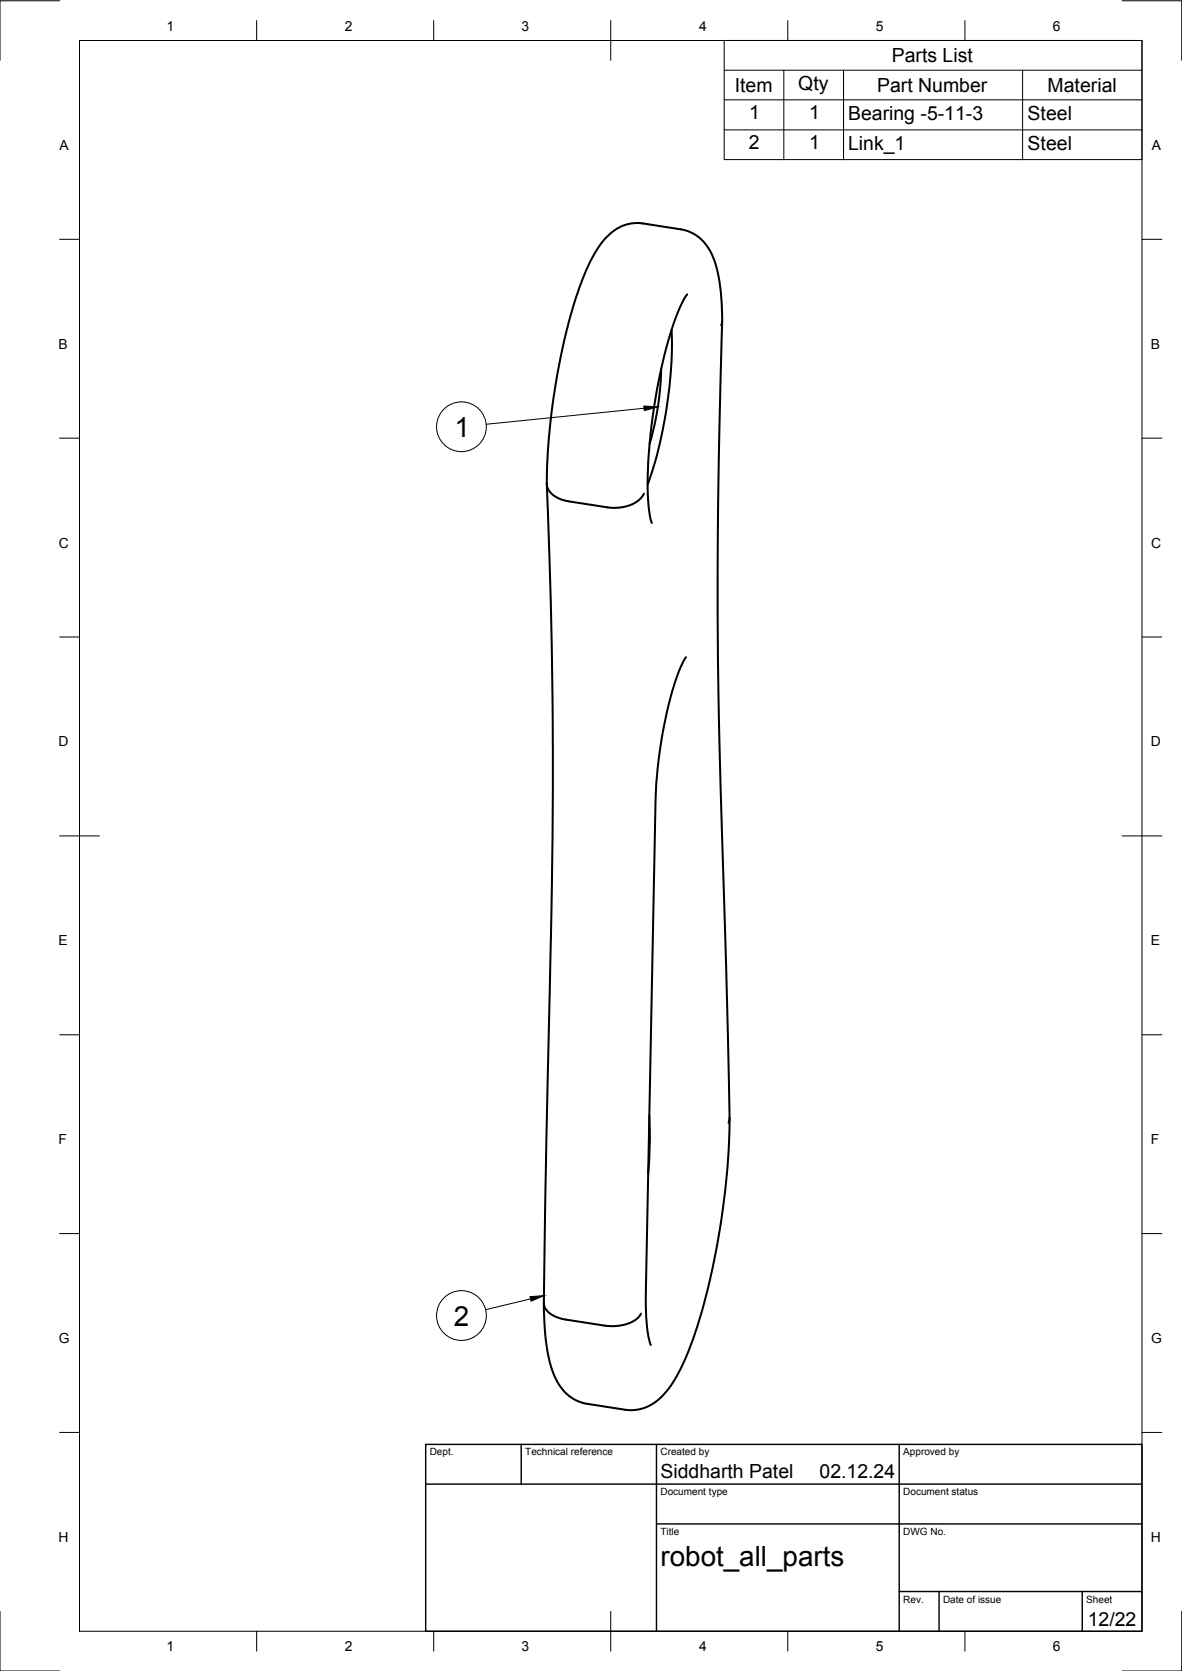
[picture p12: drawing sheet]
<svg xmlns="http://www.w3.org/2000/svg" width="297mm" height="420mm" viewBox="0 0 297 420" stroke-linecap="round" stroke-linejoin="round" font-family="sans-serif">
<!-- layer: Visible -->
<path d="M172.7 74a30.9 30.9 0 0 0-4.3 10.1 135 135 0 0 0-5.5 42.3l.3 2.8 .6 2.3M166.1 92.8l-.2 4.6-.7 5.5-.8 4.3-1.2 4.4M168.8 83a109.6 109.6 0 0 1-6 38.8M181.2 81.8l.1-.3a42.7 42.7 0 0 0-2.3-17.2 10.4 10.4 0 0 0-7.8-6.6l-9.7-1.5a11.1 11.1 0 0 0-10.5 5.1 62.2 62.2 0 0 0-8 19.6 163.3 163.3 0 0 0-5.5 41.5 6.2 6.2 0 0 0 5.5 3.7l9.6 1.5a9.6 9.6 0 0 0 8.7-2.6l.5-.9M181.5 80.8a1944.4 1944.4 0 0 0 .6 150.8l1.1 40.2 .1 9.3-.2 1.2M137.4 121.7a1780.6 1780.6 0 0 1 .8 126.5l-.9 38.1-.6 41.4a4.3 4.3 0 0 0 3.3 3.5l2.2 .6 9.7 1.5a10.2 10.2 0 0 0 8.7-2.2l.5-.8M172.4 165.2l-.8 1.4-1.2 2.7-2.4 8-1.7 8.5-1.3 10.9-2.7 128.1a45.9 45.9 0 0 0 1 12.7l.2 .7M163.2 280.5l.1 7.6-.4 6.9M183.3 281.1a186.4 186.4 0 0 1-9.2 55.9 39.3 39.3 0 0 1-7.8 14.2 10.7 10.7 0 0 1-9.1 3.3l-9.7-1.5a11.3 11.3 0 0 1-8.7-8.4 54 54 0 0 1-2.1-16.9" fill="none" stroke="#000" stroke-width=".51"/>
<!-- layer: BORDER -->
<g fill="none" stroke="#000" stroke-width=".25">
<path d="M15 .2h-15v15M20 10.2h267v400h-267zM64.5 5.2v5M109 5.2v5M153.5 5.2v10M198 5.2v5M242.5 5.2v5M282 .2h15v15M15 60.2h5M287 60.2h5M15 110.2h5M287 110.2h5"/>
<path d="M15 160.2h5M287 160.2h5M15 210.2h10M282 210.2h10M15 260.2h5M287 260.2h5M15 310.2h5M287 310.2h5M15 360.2h5M287 360.2h5M0 405.2v15h15M64.5 410.2v5"/>
<path d="M109 410.2v5M153.5 405.2v10M198 410.2v5M242.5 410.2v5M297 405.2v15h-15"/>
</g>
<!-- layer: TITLEBLOCK -->
<path d="M107 363.2h180v47h-180zM107 373.2h180M131 363.2v10M165 363.2v47M226 363.2v47M165 383.2h122M226 400.2h61M236 400.2v10M272 400.2v10" fill="none" stroke="#000" stroke-width=".36"/>
<!-- layer: Parts Lists -->
<path d="M182 10.2h105v29.9h-105zM182 17.7h105M197 17.7v22.4M212 17.7v22.4M257 17.7v22.4M182 25.1h105M182 32.7h105" fill="none" stroke="#000" stroke-width=".25"/>
<!-- layer: Balloons -->
<g fill="none" stroke="#000" stroke-width=".25">
<circle cx="116" cy="107.3" r="6.3"/>
<circle cx="116" cy="330.8" r="6.3"/>
</g>
<!-- layer: 0 -->
<path d="M161.8 102.1l3.5 .2-3.4 1zM133.2 326l3.5-.2-3.2 1.4z" fill="#000" stroke="#000" stroke-width=".25"/>
<path d="M161.8 102.7l-39.6 4M133.3 326.6l-11.3 2.7" fill="none" stroke="#000" stroke-width=".25"/>
<g font-size="7">
<text x="114.3" y="109.8">1</text>
<text x="114.1" y="333.3">2</text>
<text x="166" y="393.7">robot_all_parts</text>
</g>
<g font-size="4.9">
<text x="224.1" y="15.6">Parts List</text>
<text x="184.7" y="23.1">Item</text>
<text x="200.6" y="22.6">Qty</text>
<text x="220.4" y="23.1">Part Number</text>
<text x="263.3" y="23.1">Material</text>
<text x="188.3" y="30">1</text>
<text x="203.3" y="30">1</text>
<text x="213.1" y="30.1">Bearing -5-11-3</text>
<text x="258.3" y="30.2">Steel</text>
<text x="188.2" y="37.6">2</text>
<text x="203.3" y="37.6">1</text>
<text x="213.1" y="37.7">Link_1</text>
<text x="258.3" y="37.7">Steel</text>
<text x="166" y="371.7">Siddharth Patel</text>
<text x="206" y="371.7">02.12.24</text>
<text x="273.4" y="408.8">12/22</text>
</g>
<g font-size="3.5">
<text x="41.9" y="7.7">1</text>
<text x="86.6" y="7.7">2</text>
<text x="131.1" y="7.7">3</text>
<text x="175.7" y="7.7">4</text>
<text x="220.1" y="7.7">5</text>
<text x="264.6" y="7.7">6</text>
<text x="15" y="37.7">A</text>
<text x="289.5" y="37.7">A</text>
<text x="14.7" y="87.7">B</text>
<text x="289.2" y="87.7">B</text>
<text x="14.8" y="137.7">C</text>
<text x="289.3" y="137.7">C</text>
<text x="14.7" y="187.7">D</text>
<text x="289.2" y="187.7">D</text>
<text x="14.7" y="237.7">E</text>
<text x="289.2" y="237.7">E</text>
<text x="14.7" y="287.7">F</text>
<text x="289.2" y="287.7">F</text>
<text x="14.8" y="337.7">G</text>
<text x="289.3" y="337.7">G</text>
<text x="14.7" y="387.7">H</text>
<text x="289.2" y="387.7">H</text>
<text x="41.9" y="415.2">1</text>
<text x="86.6" y="415.2">2</text>
<text x="131.1" y="415.2">3</text>
<text x="175.7" y="415.2">4</text>
<text x="220.1" y="415.2">5</text>
<text x="264.6" y="415.2">6</text>
</g>
<g font-size="2.5">
<text x="108" y="366">Dept.</text>
<text x="132" y="366">Technical reference</text>
<text x="166" y="366">Created by</text>
<text x="227" y="366">Approved by</text>
<text x="166" y="376">Document type</text>
<text x="227" y="376">Document status</text>
<text x="166" y="386">Title</text>
<text x="227" y="386">DWG No.</text>
<text x="227" y="403">Rev.</text>
<text x="237" y="403">Date of issue</text>
<text x="273" y="403">Sheet</text>
</g>
</svg>
